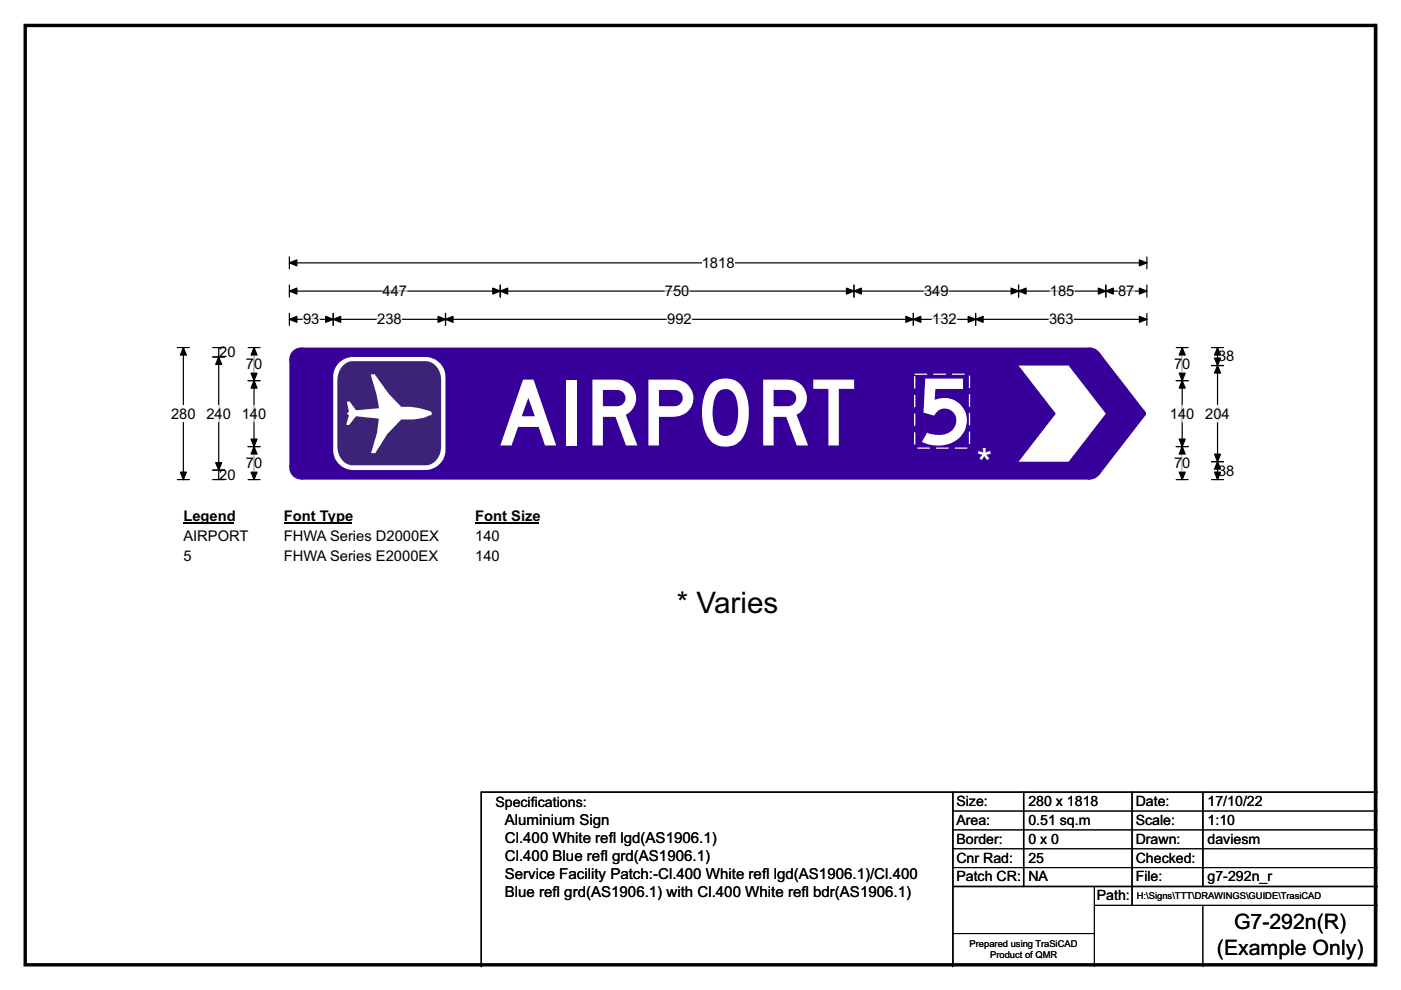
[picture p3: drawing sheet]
<svg xmlns="http://www.w3.org/2000/svg" width="297mm" height="210mm" viewBox="0 0 297 210" stroke-linecap="round" stroke-linejoin="round" font-family="sans-serif">
<path d="M5.3 5.4h286.3v199.2h-286.3zM291.6 5.4v199.2z" fill="none" stroke="#000" stroke-width=".72"/>
<path d="M61.4 55.8h181.8M61.4 54.5v2.5M243.2 54.5v2.5" fill="none" stroke="#000" stroke-width=".25"/>
<g fill="#000" stroke="#000" stroke-width=".25">
<path d="M61.4 55.8l1.5-.7v1.3z" fill-rule="evenodd"/>
<path d="M241.6 55.1l1.6 .7-1.6 .6z" fill-rule="evenodd"/>
</g>
<path d="M148.8 54h6.9v3.5h-6.9z" fill="#fff"/>
<g fill="none" stroke="#000" stroke-width=".25">
<path d="M37.6 73.7h2.5M38.9 73.7v28M61.4 61.7h181.8M61.4 60.5v2.5M61.4 66.5v2.5M61.4 67.7h181.8M70.6 66.5v2.5M94.5 66.5v2.5M106.1 60.5v2.5M181.1 60.5v2.5M193.6 66.5v2.5M206.9 66.5v2.5"/>
<path d="M216 60.5v2.5M234.5 60.5v2.5M243.2 60.5v2.5M243.2 66.5v2.5M37.6 101.7h2.5"/>
</g>
<g fill="#000" stroke="#000" stroke-width=".25">
<path d="M38.9 73.7l.6 1.6h-1.3z" fill-rule="evenodd"/>
<path d="M61.4 61.7l1.5-.6v1.3z" fill-rule="evenodd"/>
<path d="M61.4 67.7l1.5-.6v1.3z" fill-rule="evenodd"/>
<path d="M70.6 67.7l1.6-.6v1.3z" fill-rule="evenodd"/>
<path d="M69.1 67.1l1.5 .6-1.5 .7z" fill-rule="evenodd"/>
<path d="M92.9 67.1l1.6 .6-1.6 .7z" fill-rule="evenodd"/>
<path d="M94.5 67.7l1.5-.6v1.3z" fill-rule="evenodd"/>
<path d="M106.1 61.7l1.5-.6v1.3z" fill-rule="evenodd"/>
<path d="M104.5 61.1l1.6 .6-1.6 .7z" fill-rule="evenodd"/>
<path d="M179.5 61.1l1.6 .6-1.6 .7z" fill-rule="evenodd"/>
<path d="M181.1 61.7l1.5-.6v1.3z" fill-rule="evenodd"/>
<path d="M192.1 67.1l1.5 .6-1.5 .7z" fill-rule="evenodd"/>
<path d="M193.6 67.7l1.6-.6v1.3z" fill-rule="evenodd"/>
<path d="M205.3 67.1l1.6 .6-1.6 .7z" fill-rule="evenodd"/>
<path d="M206.9 67.7l1.5-.6v1.3z" fill-rule="evenodd"/>
<path d="M214.4 61.1l1.6 .6-1.6 .7z" fill-rule="evenodd"/>
<path d="M216 61.7l1.5-.6v1.3z" fill-rule="evenodd"/>
<path d="M232.9 61.1l1.6 .6-1.6 .7z" fill-rule="evenodd"/>
<path d="M234.5 61.7l1.5-.6v1.3z" fill-rule="evenodd"/>
<path d="M241.6 61.1l1.6 .6-1.6 .7z" fill-rule="evenodd"/>
<path d="M241.6 67.1l1.6 .6-1.6 .7z" fill-rule="evenodd"/>
<path d="M38.2 100.1h1.3l-.6 1.6z" fill-rule="evenodd"/>
</g>
<path d="M64.3 67.7h3.4M80 67.7h5.2M81.1 61.7h5.2M141 61.7h5.2M141.5 67.7h5.2M195.9 61.7h5.2M197.6 67.7h5.3M222.4 67.7h5.2M222.6 61.7h5.2M237.1 61.7h3.4" fill="none" stroke="#fff" stroke-width=".25"/>
<path d="M36.3 86h5.2v3.5h-5.2z" fill="#fff"/>
<g fill="none" stroke="#000" stroke-width=".25">
<path d="M45.1 75.7h2.5M45.1 73.7h2.5M46.4 73.7v28M52.6 73.7h2.5M53.9 73.7v28M249.4 73.7h2.5M250.6 73.7v28M256.9 73.7h2.5M256.9 77.5h2.5M258.1 73.7v28M45.1 99.7h2.5M52.6 80.7h2.5"/>
<path d="M52.6 94.7h2.5M249.4 80.7h2.5M249.4 94.7h2.5M256.9 97.9h2.5M45.1 101.7h2.5M52.6 101.7h2.5M249.4 101.7h2.5M256.9 101.7h2.5"/>
</g>
<g fill="#000" stroke="#000" stroke-width=".25">
<path d="M46.4 75.7l.6 1.6h-1.3z" fill-rule="evenodd"/>
<path d="M53.9 73.7l.6 1.6h-1.3z" fill-rule="evenodd"/>
<path d="M250.6 73.7l.7 1.6h-1.3z" fill-rule="evenodd"/>
<path d="M258.1 77.5l.7 1.6h-1.3z" fill-rule="evenodd"/>
<path d="M258.1 73.7l.7 1.6h-1.3z" fill-rule="evenodd"/>
<path d="M257.5 75.9h1.3l-.7 1.6z" fill-rule="evenodd"/>
<path d="M45.7 98.1h1.3l-.6 1.6z" fill-rule="evenodd"/>
<path d="M53.9 80.7l.6 1.6h-1.3z" fill-rule="evenodd"/>
<path d="M53.2 93.1h1.3l-.6 1.6z" fill-rule="evenodd"/>
<path d="M53.2 79.1h1.3l-.6 1.6z" fill-rule="evenodd"/>
<path d="M53.9 94.7l.6 1.6h-1.3z" fill-rule="evenodd"/>
<path d="M250.6 80.7l.7 1.6h-1.3z" fill-rule="evenodd"/>
<path d="M250 93.1h1.3l-.7 1.6z" fill-rule="evenodd"/>
<path d="M250 79.1h1.3l-.7 1.6z" fill-rule="evenodd"/>
<path d="M250.6 94.7l.7 1.6h-1.3z" fill-rule="evenodd"/>
<path d="M257.5 96.3h1.3l-.7 1.6z" fill-rule="evenodd"/>
<path d="M258.1 97.9l.7 1.6h-1.3z" fill-rule="evenodd"/>
<path d="M53.2 100.1h1.3l-.6 1.6z" fill-rule="evenodd"/>
<path d="M250 100.1h1.3l-.7 1.6z" fill-rule="evenodd"/>
<path d="M257.5 100.1h1.3l-.7 1.6z" fill-rule="evenodd"/>
</g>
<path d="M53.9 75.5v3.5M250.6 75.5v3.5M46.4 86v3.4M53.9 86v3.5M53.9 96.5v3.5M250.6 86v3.5M250.6 96.5v3.5M258.1 86v3.5" fill="none" stroke="#fff" stroke-width=".25"/>
<path d="M38.9 107.7h10.7v3.5h-10.7z" fill="#fff"/>
<path d="M38.9 111h10.7" fill="none" stroke="#000" stroke-width=".32"/>
<path d="M60.2 107.7h14.4v3.5h-14.4z" fill="#fff"/>
<path d="M60.2 111h14.4" fill="none" stroke="#000" stroke-width=".32"/>
<path d="M100.7 107.7h13.5v3.5h-13.5z" fill="#fff"/>
<path d="M100.7 111h13.5" fill="none" stroke="#000" stroke-width=".32"/>
<g fill="#fff">
<path d="M38.8 111.9h13.9v3.5h-13.9z"/>
<path d="M60.2 111.9h33.1v3.5h-33.1z"/>
<path d="M100.7 111.9h5.3v3.5h-5.3z"/>
<path d="M38.9 116.1h1.7v3.5h-1.7z"/>
<path d="M60.2 116.1h32.9v3.5h-32.9z"/>
<path d="M100.7 116.1h5.3v3.5h-5.3z"/>
</g>
<g fill="#37009b">
<path d="M61.4 76.2l2.5-2.5h167.2l2 1 9.8 12.7v.6l-9.8 12.8-2 .9h-167.2l-2.5-2.5z" fill-rule="evenodd"/>
<circle cx="63.8" cy="76.2" r="2.5"/>
<circle cx="63.8" cy="99.2" r="2.5"/>
<circle cx="231.1" cy="99.2" r="2.5"/>
<circle cx="242.5" cy="87.7" r=".49"/>
<circle cx="231.1" cy="76.2" r="2.5"/>
</g>
<g fill="#fff">
<path d="M216 77.5h10.6l7.9 10.2-7.9 10.2h-10.6l7.9-10.2z" fill-rule="evenodd"/>
<path d="M71.7 77.2a4.3 4.3 0 0 1 3.2-1.5h15.2a4.2 4.2 0 0 1 4.3 4.2v15.6a4.2 4.2 0 0 1-4.3 4.2h-15.2a4.3 4.3 0 0 1-4.3-4.2v-15.6a4.1 4.1 0 0 1 1.1-2.7z" fill-rule="evenodd"/>
</g>
<path d="M73 77.3l1.1-.6 .7-.1h15.5a3.7 3.7 0 0 1 3.2 4v14.1a3.7 3.7 0 0 1-3.2 4h-15.5a3.7 3.7 0 0 1-3.3-4v-14.1a4.4 4.4 0 0 1 1.5-3.3z" fill-rule="evenodd" fill="#3d2377"/>
<path d="M78.6 79.4h.8l3 4.1 2.7 2.8a14.8 14.8 0 0 1 6.1 .9l.3 .3v.4l-.1 .2a11.9 11.9 0 0 1-6.3 .9l-3 3.1-2.5 4h-.9l1.2-4.3 .4-3-4.8-.5-1.5 1.9-.6-.1 .6-2-.5-.4 .5-.4-.5-2.1 .6-.1 1.4 1.9 4.9-.4-.5-2.9z" fill-rule="evenodd" fill="#fff"/>
<path d="M202 168v37M217 168v20M240 168v24M255 168v20M292 168h-190v37M202 188h90" fill="none" stroke="#000" stroke-width=".3"/>
<path d="M202 172h90M202 176h90M202 180h90M202 184h90M202 198h30M232 188v17M232 192h60M255 192v13" fill="none" stroke="#000" stroke-width=".21"/>
<path d="M193.9 79.4h11.7v15.7h-11.7z" fill="none" stroke="#fefefe" stroke-width=".26" stroke-dasharray="2.6 1.3" stroke-linecap="butt"/>
<g font-size="19.4" fill="#fff">
<text x="105.7" y="94.5">AIRPORT</text>
<text x="194.1" y="94.3">5</text>
</g>
<text font-size="8.5" fill="#fefefe" x="207.1" y="101.1">*</text>
<text font-size="6.3" x="143.5" y="130.1">* Varies</text>
<g font-size="4.5">
<text x="261.6" y="197.1">G7-292n(R)</text>
<text x="258" y="202.6">(Example Only)</text>
</g>
<g font-size="3.2">
<text x="107" y="174.9">Aluminium Sign</text>
<text x="107" y="178.7">Cl.400 White ref</text>
<text x="129.1" y="178.7">l lgd(AS1906.1)</text>
<text x="107" y="182.6">Cl.400 Blue ref</text>
<text x="127.3" y="182.6">l grd(AS1906.1)</text>
<text x="107" y="186.4">Service Facility Patch:-Cl.400 White ref</text>
<text x="107" y="190.2">Blue ref</text>
<text x="117.2" y="190.2">l grd(AS1906.1) with Cl.400 White ref</text>
<text x="161.6" y="186.4">l lgd(AS1906.1)/Cl.400</text>
<text x="169.9" y="190.2">l bdr(AS1906.1)</text>
</g>
<g font-size="3.1">
<text x="148.8" y="56.8">1818</text>
<text x="81.1" y="62.8">447</text>
<text x="141" y="62.8">750</text>
<text x="195.9" y="62.8">349</text>
<text x="222.6" y="62.8">185</text>
<text x="237.1" y="62.8">87</text>
<text x="64.3" y="68.8">93</text>
<text x="80" y="68.8">238</text>
<text x="141.4" y="68.8">992</text>
<text x="197.6" y="68.8">132</text>
<text x="222.4" y="68.8">363</text>
<text x="46.5" y="75.8">20</text>
<text x="258.2" y="76.7">38</text>
<text x="52.1" y="78.3">70</text>
<text x="248.9" y="78.3">70</text>
<text x="36.3" y="88.8">280</text>
<text x="43.8" y="88.8">240</text>
<text x="51.3" y="88.8">140</text>
<text x="248" y="88.8">140</text>
<text x="255.5" y="88.8">204</text>
<text x="46.5" y="101.8">20</text>
<text x="52.1" y="99.3">70</text>
<text x="248.9" y="99.3">70</text>
<text x="258.2" y="100.9">38</text>
<text x="38.9" y="110.5">Legend</text>
<text x="60.2" y="110.5">Font Type</text>
<text x="100.7" y="110.5">Font Size</text>
<text x="38.9" y="114.7">AIRPORT</text>
<text x="38.9" y="118.9">5</text>
<text x="60.2" y="114.7">FHWA Series D2000EX</text>
<text x="60.2" y="118.9">FHWA Series E2000EX</text>
<text x="100.7" y="114.7">140</text>
<text x="100.7" y="118.9">140</text>
</g>
<g font-size="3">
<text x="105" y="171.2">Specif</text>
<text x="112.5" y="171.2">ications:</text>
<text x="202.8" y="171">Size:</text>
<text x="218" y="171">280 x 1818</text>
<text x="240.8" y="171">Date:</text>
<text x="256" y="171">17/10/22</text>
<text x="202.8" y="175">Area:</text>
<text x="202.8" y="179">Border:</text>
<text x="218" y="175">0.51 sq.m</text>
<text x="218" y="179">0 x 0</text>
<text x="240.8" y="175">Scale:</text>
<text x="240.8" y="179">Drawn:</text>
<text x="256" y="175">1:10</text>
<text x="256" y="179">daviesm</text>
<text x="202.8" y="183">Cnr Rad:</text>
<text x="218" y="183">25</text>
<text x="240.8" y="183">Checked:</text>
<text x="202.8" y="187">Patch CR:</text>
<text x="218" y="187">NA</text>
<text x="232.5" y="191">Path:</text>
<text x="240.8" y="187">File:</text>
<text x="256" y="187">g7-292n_r</text>
</g>
<g font-size="2">
<text x="241" y="190.6">H:\Signs\TTT\DRAWINGS\GUIDE\TrasiCAD</text>
<text x="205.6" y="200.8">Prepared using TraSiCAD</text>
<text x="209.9" y="203.2">Product of QMR</text>
</g>
</svg>
